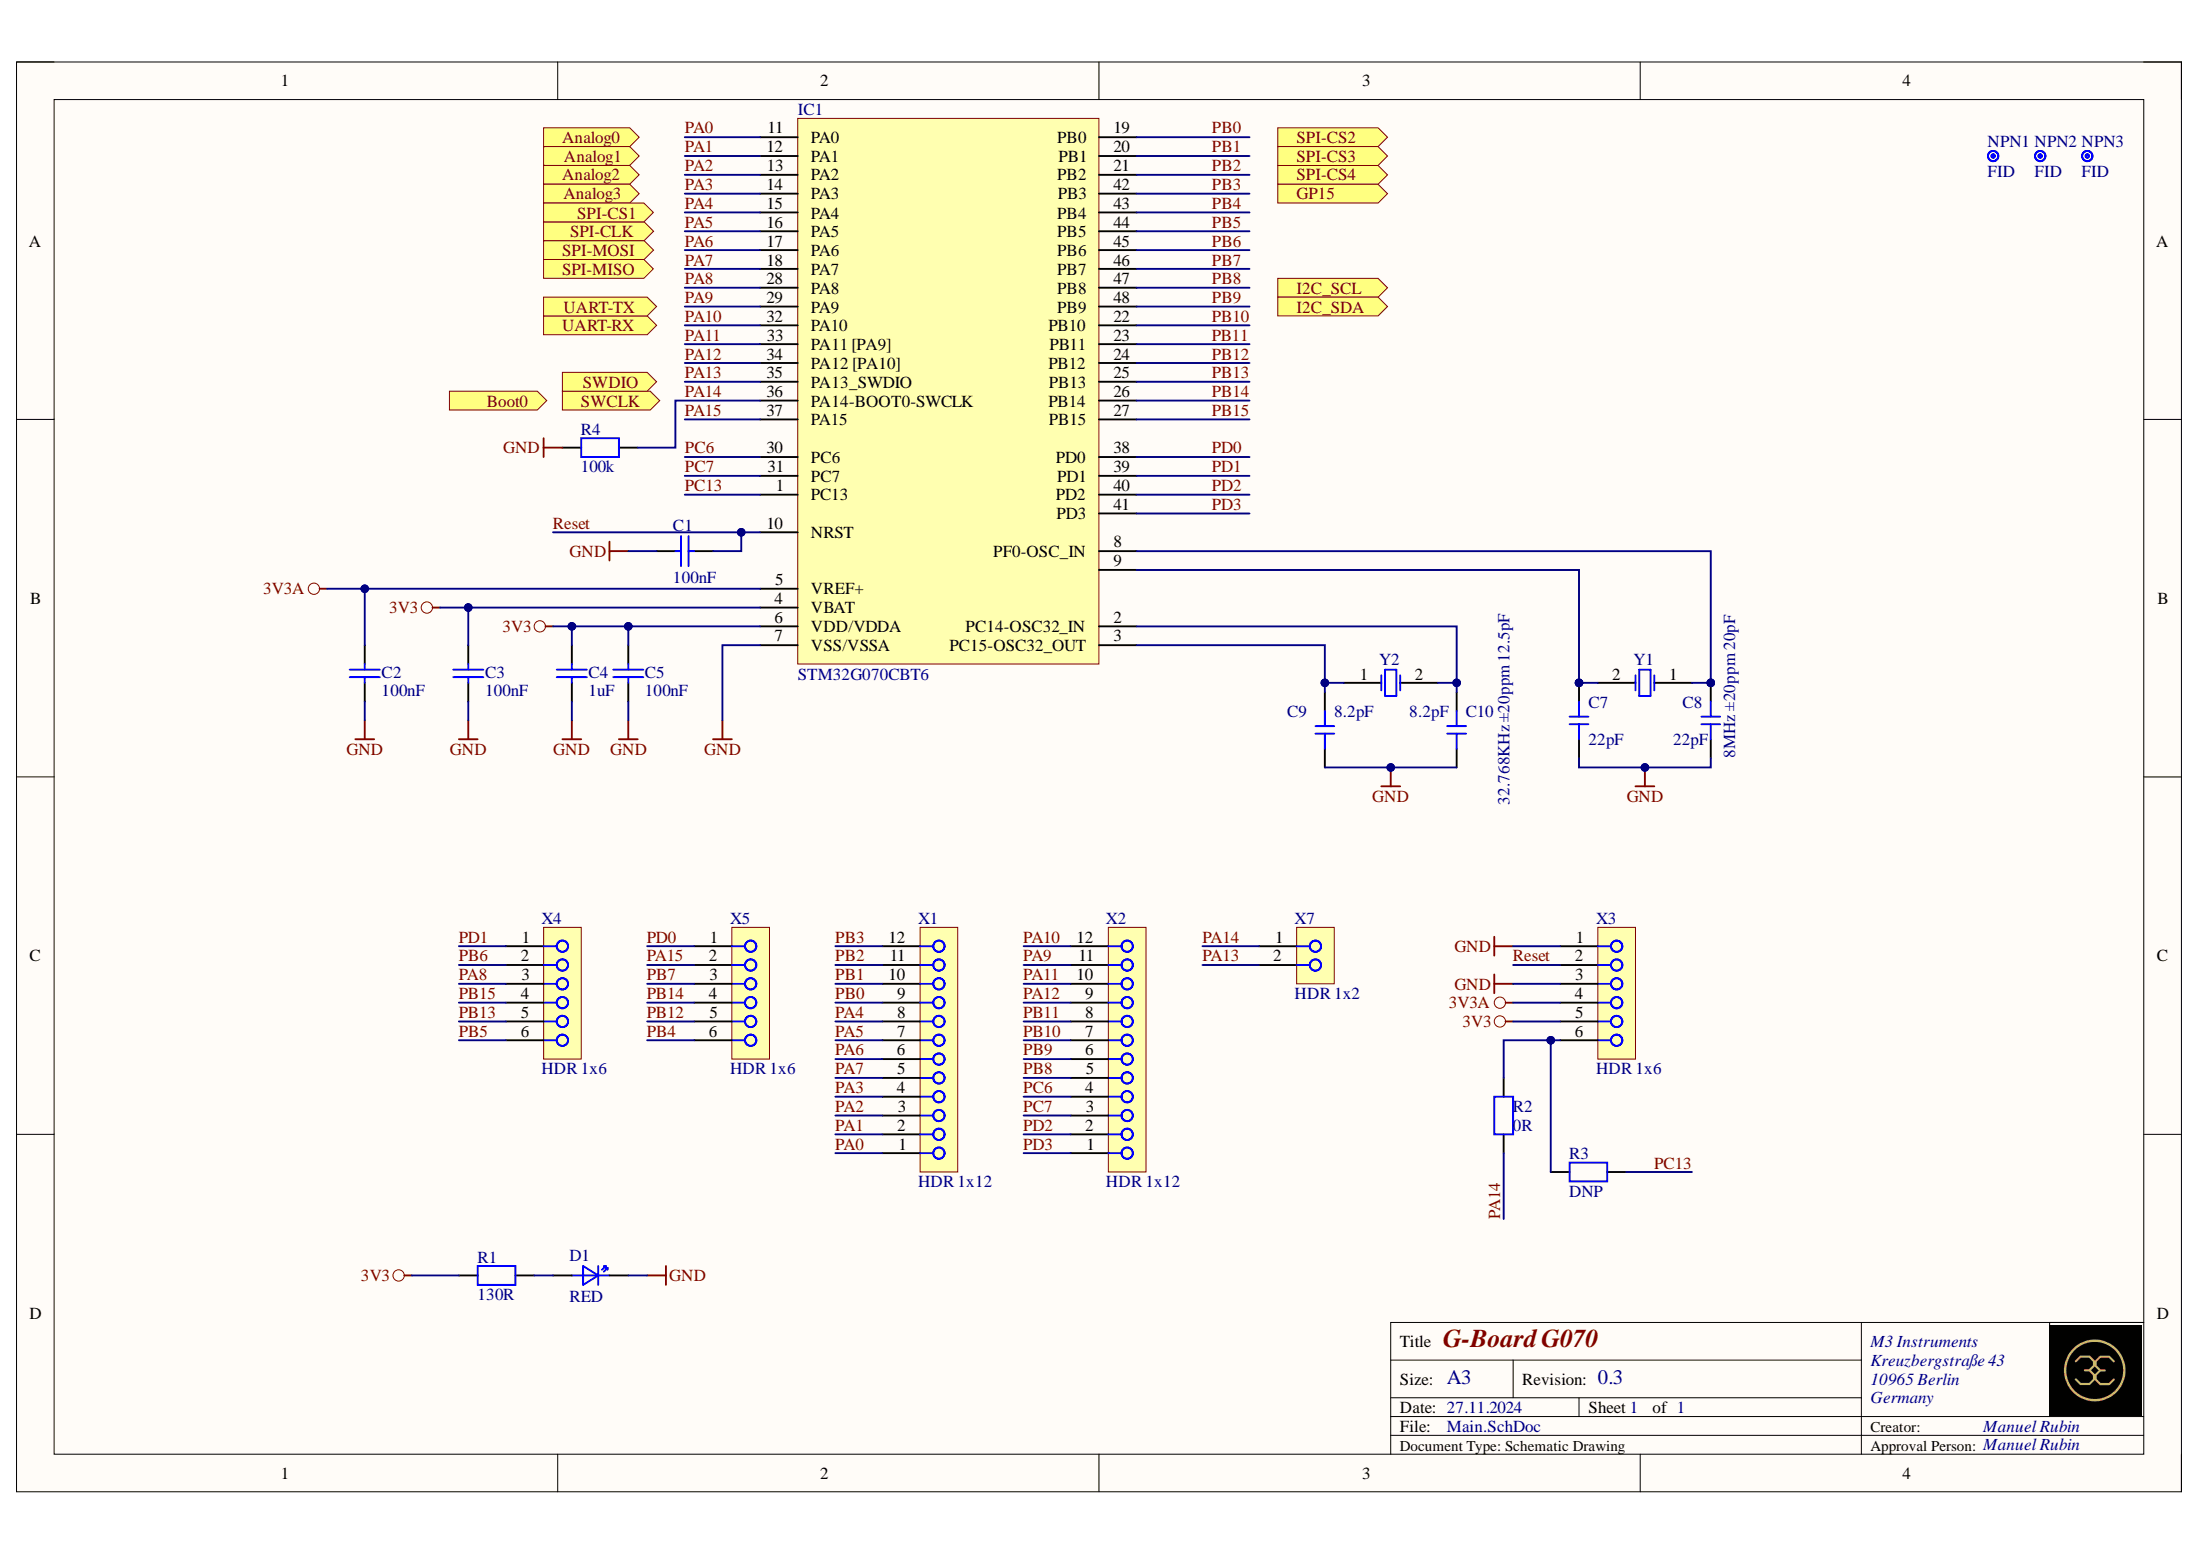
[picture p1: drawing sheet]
# Altium project G-Board-G070.PrjPcb
address2: Kreuzbergstraße 43; address3: 10965 Berlin; address4: Germany; ApprovalSchematic: Manuel Rubin; CompanyName: M3 Instruments; CreatorSchematic: Manuel Rubin; ProjectRevision: 0.2
1 sheet, 26 parts. Net scope: flat (ports and power ports of the same name join across sheets).
Board file: erb-pcb0002.PcbDoc

## Sheet Main.SchDoc: G-Board G070
size A4; Author: Manuel Koch; DrawnBy: Manuel Koch; DocumentNumber: erb-pcb0001; Revision: 0.1; SheetNumber: 1; SheetTotal: 1

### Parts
C1  100nF  [CAPC1005X55]
C2  100nF  [CAPC1005X55]
C3  100nF  [CAPC1005X55]
C4  1uF  [CAPC1005X55]
C5  100nF  [CAPC1005X55]
C7  22pF  [CAPC1608X95N]
C8  22pF  [CAPC1608X95N]
C9  8.2pF  [CAPC1608X95N]
C10  8.2pF  [CAPC1608X95N]
D1  RED  [WL-SMCW_0805]
IC1  STM32G070CBT6  [LQFP-48_7x7x05P]
NPN1  FID  [Fiducial_1mm]
NPN2  FID  [Fiducial_1mm]
NPN3  FID  [Fiducial_1mm]
R1  130R  [RESC2012X70N]
R2  0R  [RESC1608X55N]
R3  DNP  [RESC1608X55N]  (no BOM)
R4  100k  [RESC1005X40N]
X1  HDR 1x12  [61301211121_no]
X2  HDR 1x12  [61301211121_no]
X3  HDR 1x6  [61300611121_no]
X4  HDR 1x6  [61300611121_no]
X5  HDR 1x6  [61300611121_no]
X7  HDR 1x2  [CON_HEADER2.54_1x2W_no]
Y1  8MHz ±20ppm 20pF  [SMD-5032_2P]
Y2  32.768KHz ±20ppm 12.5pF  [SMD-3215_2P FC - 135]

### Ports
Analog0, Analog1, Analog2, Analog3, Boot0, GP15, I2C_SCL, I2C_SDA, SPI-CLK, SPI-CS1, SPI-CS2, SPI-CS3, SPI-CS4, SPI-MISO, SPI-MOSI, SWCLK, SWDIO, UART-RX, UART-TX

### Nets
3V3: C3.2 C4.2 C5.2 IC1.4(VBAT) IC1.6(VDD/VDDA) R1.1 X3.5
3V3A: C2.2 IC1.5(VREF+) X3.4
GND: C1.2 C2.1 C3.1 C4.1 C5.1 C7.2 C8.2 C9.1 C10.1 D1.K IC1.7(VSS/VSSA) R4.2 X3.1 X3.3
PA0: IC1.11(PA0) X1.1
PA1: IC1.12(PA1) X1.2
PA2: IC1.13(PA2) X1.3
PA3: IC1.14(PA3) X1.4
PA4: IC1.15(PA4) X1.8
PA5: IC1.16(PA5) X1.7
PA6: IC1.17(PA6) X1.6
PA7: IC1.18(PA7) X1.5
PA8: IC1.28(PA8) X4.3
PA9: IC1.29(PA9) X2.11
PA10: IC1.32(PA10) X2.12
PA11: IC1.33(PA11_[PA9]) X2.10
PA12: IC1.34(PA12_[PA10]) X2.9
PA13: IC1.35(PA13_SWDIO) X7.2
PA14: IC1.36(PA14-BOOT0-SWCLK) R2.1 R4.1 X7.1
PA15: IC1.37(PA15) X5.2
PB0: IC1.19(PB0) X1.9
PB1: IC1.20(PB1) X1.10
PB2: IC1.21(PB2) X1.11
PB3: IC1.42(PB3) X1.12
PB4: IC1.43(PB4) X5.6
PB5: IC1.44(PB5) X4.6
PB6: IC1.45(PB6) X4.2
PB7: IC1.46(PB7) X5.3
PB8: IC1.47(PB8) X2.5
PB9: IC1.48(PB9) X2.6
PB10: IC1.22(PB10) X2.7
PB11: IC1.23(PB11) X2.8
PB12: IC1.24(PB12) X5.5
PB13: IC1.25(PB13) X4.5
PB14: IC1.26(PB14) X5.4
PB15: IC1.27(PB15) X4.4
PC6: IC1.30(PC6) X2.4
PC7: IC1.31(PC7) X2.3
PC13: IC1.1(PC13) R3.2
PD0: IC1.38(PD0) X5.1
PD1: IC1.39(PD1) X4.1
PD2: IC1.40(PD2) X2.2
PD3: IC1.41(PD3) X2.1
Reset: C1.1 IC1.10(NRST) X3.2
NetC7_1: C7.1 IC1.9(PF1-OSC_OU'T) Y1.2(OSC2)
NetC8_1: C8.1 IC1.8(PF0-OSC_IN) Y1.1(OSC1)
NetC9_2: C9.2 IC1.3(PC15-OSC32_OUT) Y2.1(OSC1)
NetC10_2: C10.2 IC1.2(PC14-OSC32_IN) Y2.2(OSC2)
NetD1_A: D1.A R1.2
NetR2_2: R2.2 R3.1 X3.6
